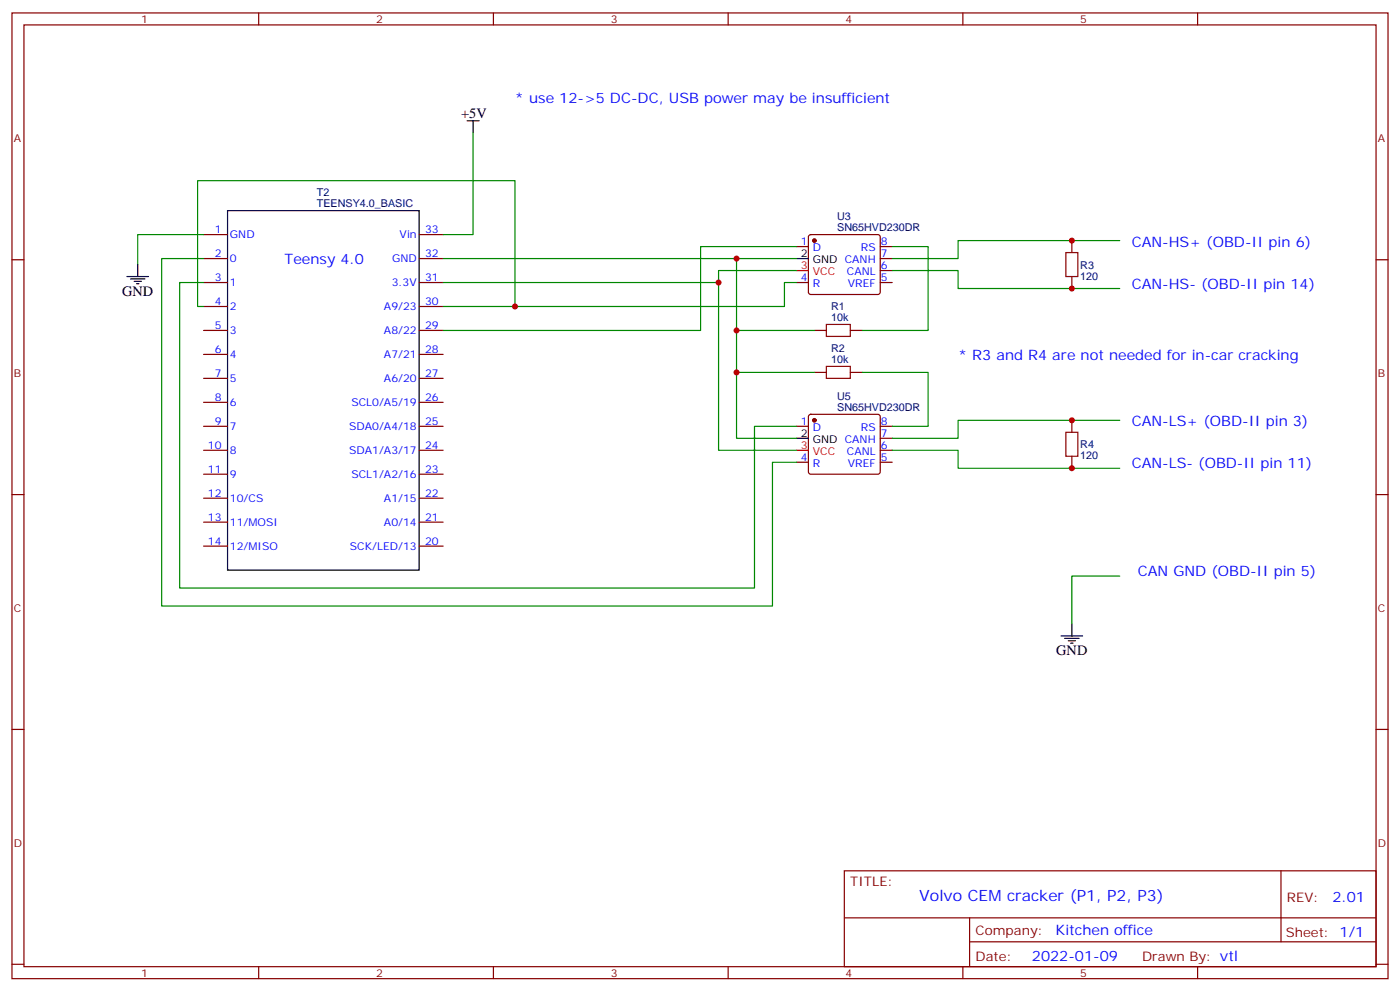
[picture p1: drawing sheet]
<svg xmlns="http://www.w3.org/2000/svg" width="412mm" height="292mm" viewBox="0 0 412 292" stroke-linecap="round" stroke-linejoin="round" font-family="sans-serif">
<g fill="none" stroke="#870000" stroke-width=".35">
<path d="M3.5 3.8h405.4v284.3h-405.4zM7.1 7.3h398.2v277.3h-398.2zM76.2 3.8v3.5M145.3 3.8v3.5M214.5 3.8v3.5M283.6 3.8v3.5M352.8 3.8v3.5M3.5 76.5h3.6M60 69.1h7M60 76.1h7M123.5 69.1h7M123.5 76.1h7"/>
<path d="M234.6 72.6h3.5M238.4 69.3l.4-.2h19.8l.5 .2 .2 .5v16.2l-.2 .5-.5 .2h-19.8l-.5-.2-.2-.5v-16.2zM259.3 76.1h3.5M259.3 72.6h3.5M259.3 79.7h3.5M315.7 70.8v3.6M405.3 76.5h3.6M60 83.2h7M60 90.2h7M60 97.3h7M123.5 83.2h7M123.5 90.2h7"/>
<path d="M123.5 97.3h7M234.6 83.2h3.5M239.9 97.3h3.5M250.5 97.3h3.5M259.3 83.2h3.5M315.7 81.4v3.5M60 104.4h7M60 111.4h7M60 118.5h7M123.5 104.4h7M123.5 111.4h7M123.5 118.5h7"/>
<path d="M239.9 109.6h3.5M250.5 109.6h3.5M60 125.5h7M60 132.6h7M60 139.6h7M123.5 125.5h7M123.5 132.6h7M123.5 139.6h7M234.6 125.5h3.5M234.6 136.1h3.5M238.4 122.2l.4-.2h19.8l.5 .2 .2 .5v16.2l-.2 .5-.5 .2h-19.8l-.5-.2-.2-.5v-16.2zM259.3 125.5h3.5"/>
<path d="M259.3 132.6h3.5M259.3 136.1h3.5M259.3 129h3.5M315.7 123.8v3.5M315.7 134.3v3.6M3.5 145.6h3.6M60 146.7h7M60 153.7h7M123.5 146.7h7M123.5 153.7h7M405.3 145.6h3.6M60 160.8h7"/>
<path d="M123.5 160.8h7M3.5 214.8h3.6M405.3 214.8h3.6M248.7 256.4h156.6v28.2h-156.6zM377.3 256.4v20.9M248.7 270.2h156.5M285.6 277.3h119.6M285.6 270.2v14.2M3.5 283.9h3.6M76.2 284.6v3.5M145.3 284.6v3.5M214.5 284.6v3.5"/>
<path d="M283.6 284.6v3.5M352.8 284.6v3.5M405.3 283.9h3.6"/>
</g>
<g fill="none" stroke="#000" stroke-width=".35">
<path d="M137.6 35.6h3.5M139.3 35.6v3.5M40.6 77.9v3.5M67 62h56.5v105.9h-56.5zM234.6 76.1h3.5M37.4 81.4h6.3M38.5 82.1h4.2M39.5 82.8h2.1M40.2 83.5h.7M234.6 129h3.5M312.6 187.3h6.3M313.6 188h4.3"/>
<path d="M314.7 188.7h2.1M315.4 189.4h.7M315.7 183.7v3.6"/>
</g>
<g fill="#870000" stroke="#870000" stroke-width=".35">
<circle cx="239.9" cy="70.8" r=".53"/>
<circle cx="239.9" cy="123.8" r=".53"/>
</g>
<path d="M234.6 79.7h3.5M234.6 132.6h3.5" fill="none" stroke="#f00" stroke-width=".35"/>
<g fill="none" stroke="#008700" stroke-width=".35">
<path d="M139.3 39.1v30h-8.8M60 76.1h-12.4v102.3h179.9v-42.3h7.1M60 69.1h-19.4v8.8M130.5 76.1h104.1M217 76.1v52.9h17.6M234.6 79.7h-22.9v3.5M234.6 72.6h-28.2v24.7h-75.9M262.8 72.6h10.6v24.7h-19.4M262.8 79.7h19.4v5.2h47.6M329.8 70.8h-47.6v5.3h-19.4M60 83.2h-7.1v89.9h169.3v-47.6h12.4M60 90.2h-1.8v-37h93.5v37"/>
<path d="M130.5 83.2h81.2v49.4h22.9M217 97.3h22.9M234.6 83.2h-3.5v7h-100.6M217 109.6h22.9M254 109.6h19.4v15.9h-10.6M262.8 132.6h19.4v5.3h47.6M329.8 123.8h-47.6v5.2h-19.4M329.8 169.6h-14.1v14.1"/>
</g>
<path d="M314 74.4h3.5v7h-3.5zM243.4 95.5h7.1v3.6h-7.1zM243.4 107.9h7.1v3.5h-7.1zM314 127.3h3.5v7h-3.5z" fill="none" stroke="#a10000" stroke-width=".35"/>
<g fill="#c00">
<circle cx="217" cy="76.1" r=".88"/>
<circle cx="211.7" cy="83.2" r=".88"/>
<circle cx="217" cy="97.3" r=".88"/>
<circle cx="217" cy="109.6" r=".88"/>
<circle cx="315.7" cy="137.9" r=".88"/>
<circle cx="315.7" cy="123.8" r=".88"/>
<circle cx="315.7" cy="84.9" r=".88"/>
<circle cx="315.7" cy="70.8" r=".88"/>
<circle cx="151.7" cy="90.2" r=".88"/>
</g>
<text font-size="4.6" fill="#00f" x="270.8" y="265.4">Volvo CEM cracker (P1, P2, P3)</text>
<g font-size="4.2">
<text x="135.8" y="34.9">+5V</text>
<text x="36" y="87.1">GND</text>
<text x="311.1" y="192.9">GND</text>
</g>
<g font-size="4.2" fill="#00f">
<text x="151.7" y="30.3">* use 12-&gt;5 DC-DC, USB power may be insufficient</text>
<text x="83.8" y="77.8">Teensy 4.0</text>
<text x="333.4" y="72.6">CAN-HS+ (OBD-II pin 6)</text>
<text x="333.4" y="84.9">CAN-HS- (OBD-II pin 14)</text>
<text x="282.2" y="106.1">* R3 and R4 are not needed for in-car cracking</text>
<text x="333.4" y="125.5">CAN-LS+ (OBD-II pin 3)</text>
<text x="333.4" y="137.9">CAN-LS- (OBD-II pin 11)</text>
<text x="335.1" y="169.6">CAN GND (OBD-II pin 5)</text>
<text x="392.5" y="265.7">2.01</text>
<text x="310.9" y="275.2">Kitchen office</text>
<text x="304" y="283">2022-01-09</text>
</g>
<g font-size="3.9" fill="#800">
<text x="250.5" y="261">TITLE:</text>
<text x="379.1" y="265.7">REV:</text>
<text x="287.4" y="275.2">Company:</text>
<text x="378.7" y="275.8">Sheet: 1/1</text>
<text x="287.4" y="282.9">Date:</text>
<text x="336.4" y="282.9">Drawn By: vtl</text>
</g>
<g font-size="3.2" fill="#800">
<text x="41.6" y="6.8">1</text>
<text x="110.8" y="6.8">2</text>
<text x="179.9" y="6.8">3</text>
<text x="249.1" y="6.8">4</text>
<text x="318.2" y="6.8">5</text>
<text x="4.1" y="41.9">A</text>
<text x="405.9" y="41.9">A</text>
<text x="4.1" y="111.1">B</text>
<text x="405.9" y="111.1">B</text>
<text x="4.1" y="180.2">C</text>
<text x="405.9" y="180.2">C</text>
<text x="4.1" y="249.3">D</text>
<text x="405.9" y="249.3">D</text>
<text x="41.6" y="287.6">1</text>
<text x="110.8" y="287.6">2</text>
<text x="179.9" y="287.6">3</text>
<text x="249.1" y="287.6">4</text>
<text x="318.2" y="287.6">5</text>
</g>
<g font-size="3.2" fill="#000080">
<text x="93.3" y="57.7">T2</text>
<text x="93.3" y="61">TEENSY4.0_BASIC</text>
<text x="246.6" y="64.8">U3</text>
<text x="246.6" y="68">SN65HVD230DR</text>
<text x="318.2" y="82.3">120</text>
<text x="318.2" y="79.1">R3</text>
<text x="244.8" y="94.5">10k</text>
<text x="244.8" y="91.3">R1</text>
<text x="244.8" y="106.8">10k</text>
<text x="244.8" y="103.6">R2</text>
<text x="246.6" y="117.8">U5</text>
<text x="246.6" y="120.9">SN65HVD230DR</text>
<text x="318.2" y="135.2">120</text>
<text x="318.2" y="132">R4</text>
</g>
<g font-size="3.2" fill="#00f">
<text x="63.2" y="68.7">1</text>
<text x="67.7" y="70.1">GND</text>
<text x="117.7" y="70.1">Vin</text>
<text x="125.2" y="68.7">33</text>
<text x="63.2" y="75.8">2</text>
<text x="67.7" y="77.2">0</text>
<text x="115.5" y="77.2">GND</text>
<text x="125.2" y="75.8">32</text>
<text x="235.9" y="72.2">1</text>
<text x="239.4" y="74">D</text>
<text x="253.6" y="74">RS</text>
<text x="259.5" y="75.8">7</text>
<text x="259.5" y="72.2">8</text>
<text x="63.2" y="82.8">3</text>
<text x="125.2" y="82.8">31</text>
<text x="235.9" y="82.8">4</text>
<text x="249.5" y="81.1">CANL</text>
<text x="259.5" y="82.8">5</text>
<text x="259.5" y="79.3">6</text>
<text x="63.2" y="89.9">4</text>
<text x="67.7" y="84.2">1</text>
<text x="115.4" y="84.2">3.3V</text>
<text x="125.2" y="89.9">30</text>
<text x="239.4" y="84.6">R</text>
<text x="249.8" y="84.6">VREF</text>
<text x="67.7" y="91.3">2</text>
<text x="113.1" y="91.3">A9/23</text>
<text x="63.2" y="96.9">5</text>
<text x="67.7" y="98.4">3</text>
<text x="113.1" y="98.4">A8/22</text>
<text x="125.2" y="96.9">29</text>
<text x="63.2" y="104">6</text>
<text x="67.7" y="105.4">4</text>
<text x="113.1" y="105.4">A7/21</text>
<text x="125.2" y="104">28</text>
<text x="63.2" y="111.1">7</text>
<text x="67.7" y="112.5">5</text>
<text x="113.1" y="112.5">A6/20</text>
<text x="125.2" y="111.1">27</text>
<text x="63.2" y="118.1">8</text>
<text x="67.7" y="119.5">6</text>
<text x="103.5" y="119.5">SCL0/A5/19</text>
<text x="125.2" y="118.1">26</text>
<text x="63.2" y="125.2">9</text>
<text x="125.2" y="125.2">25</text>
<text x="235.9" y="125.2">1</text>
<text x="259.5" y="125.2">8</text>
<text x="67.7" y="126.6">7</text>
<text x="102.9" y="126.6">SDA0/A4/18</text>
<text x="239.4" y="126.9">D</text>
<text x="253.6" y="126.9">RS</text>
<text x="259.5" y="128.7">7</text>
<text x="61.2" y="132.2">10</text>
<text x="67.7" y="133.6">8</text>
<text x="102.9" y="133.6">SDA1/A3/17</text>
<text x="125.2" y="132.2">24</text>
<text x="235.9" y="135.7">4</text>
<text x="239.4" y="137.5">R</text>
<text x="249.5" y="134">CANL</text>
<text x="249.8" y="137.5">VREF</text>
<text x="259.5" y="135.7">5</text>
<text x="259.5" y="132.2">6</text>
<text x="61.2" y="139.3">11</text>
<text x="67.7" y="140.7">9</text>
<text x="103.5" y="140.7">SCL1/A2/16</text>
<text x="125.2" y="139.3">23</text>
<text x="61.2" y="146.3">12</text>
<text x="67.7" y="147.7">10/CS</text>
<text x="113.1" y="147.7">A1/15</text>
<text x="125.2" y="146.3">22</text>
<text x="61.2" y="153.4">13</text>
<text x="67.7" y="154.8">11/MOSI</text>
<text x="113.1" y="154.8">A0/14</text>
<text x="125.2" y="153.4">21</text>
<text x="61.2" y="160.4">14</text>
<text x="67.7" y="161.9">12/MISO</text>
<text x="103.1" y="161.9">SCK/LED/13</text>
<text x="125.2" y="160.4">20</text>
</g>
<g font-size="3.2">
<text x="235.9" y="75.8">2</text>
<text x="239.4" y="77.5">GND CANH</text>
<text x="235.9" y="128.7">2</text>
<text x="239.4" y="130.5">GND CANH</text>
</g>
<g font-size="3.2" fill="#f00">
<text x="235.9" y="79.3">3</text>
<text x="239.4" y="81.1">VCC</text>
<text x="235.9" y="132.2">3</text>
<text x="239.4" y="134">VCC</text>
</g>
</svg>
